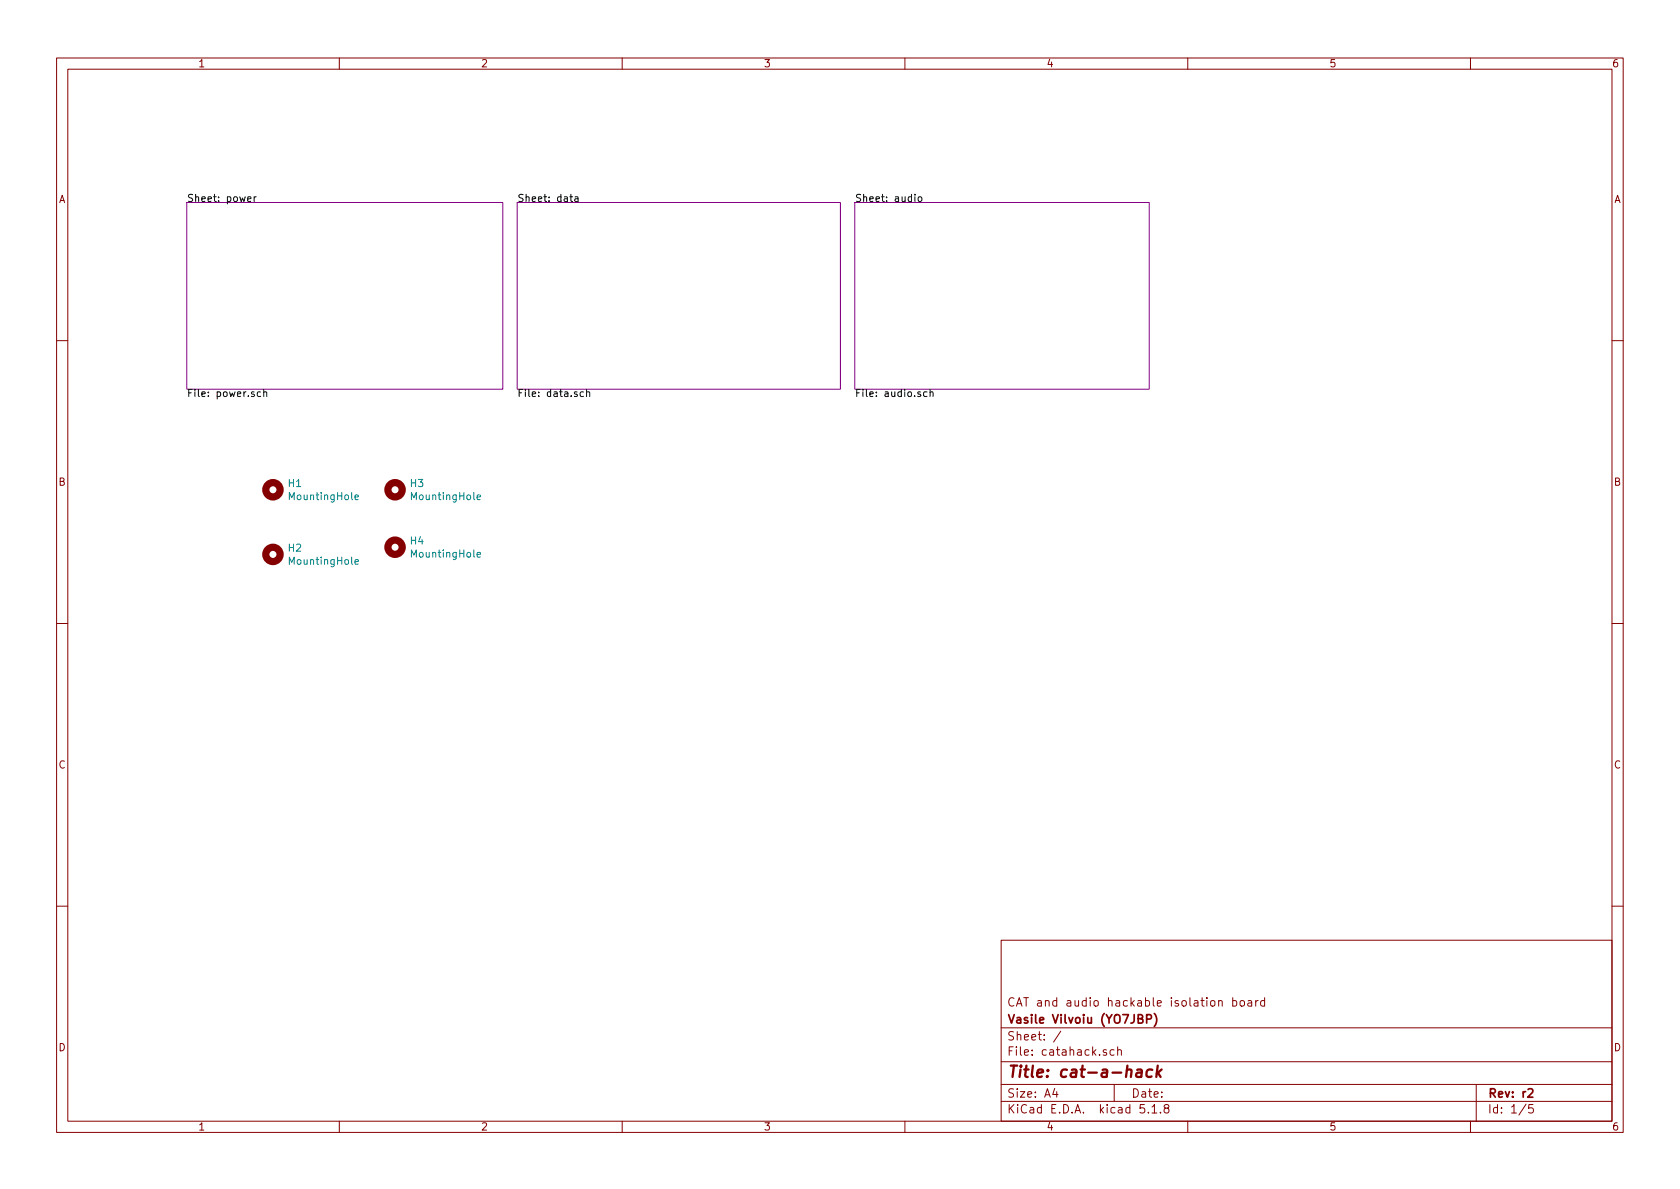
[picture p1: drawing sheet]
<svg xmlns="http://www.w3.org/2000/svg" width="297mm" height="210mm" viewBox="0 0 297 210" stroke-linecap="round" stroke-linejoin="round" font-family="sans-serif">
<g fill="none" stroke="#840000" stroke-width=".18">
<path d="M10 10.3h277v189.9h-277zM12 12.2h273v186.1h-273zM60 10.3v1.9M110 10.3v1.9M160 10.3v1.9M210 10.3v1.9M260 10.3v1.9M10 60.2h2M285 60.2h2M10 110.3h2M285 110.3h2M10 160.2h2"/>
<path d="M177 166.3h108v32h-108zM215.5 177.1l.2-.2 .3 .1 .1 .9M218 177l.4-.1 .3 .3-.2 .6h-.5M218 176.4v1.5M219.3 177.1l.2-.2 .5 .2v.7l-.3 .1-.4-.1zM220.7 177h.5l.1 .9M221.3 177.3l-.5 .1a.29 .29 0 0 0-.2 .2 .29 .29 0 0 0 .2 .3l.5-.1M222 176.9v1M222.5 176.9l-.5 .3M223.6 177l-.4-.1-.3 .3 .1 .6 .2 .1 .4-.1M223.6 176.4v1.5M285 160.2h2"/>
<path d="M60 198.3v1.9M110 198.3v1.9M160 198.3v1.9M177 194.8h108M177 191.8h108M177 187.8h108M177 181.8h108M186.5 192.5l-.4 1h1M186.8 193v1M187.6 182.3l-1.3 2M195.6 185.7a.37 .37 0 0 0-.6 .1l.1 .2 .5 .2 .1 .1-.2 .3-.5-.1M197 185.7l-.5-.1-.2 .3v.6l.2 .1 .5-.1"/>
<path d="M197 191.8v3M197.6 185.7h.1a.37 .37 0 0 1 .6 .1v.8M197.6 185.1v1.5M202.3 195.3h-.7l-.1 .7 .3-.1 .5 .1 .1 .2-.1 .5-.2 .1-.6-.1M203 196.7v.1M203.7 195.8l.4-.5v1.5M203.7 196.8h.8M205.2 196.7v.1M206.1 196l-.3-.3 .1-.2a.48 .48 0 0 1 .7-.1l.1 .2-.1 .3-.6 .1a.48 .48 0 0 0-.1 .7l.2 .1 .5-.1 .1-.4-.3-.3M210 198.3v1.9M260 198.3v1.9M261 191.8v6.5"/>
<path d="M269.8 195.2l-1.2 2M271 195.3h-.7v.7l.2-.1 .5 .1 .1 .2-.1 .5-.2 .1-.5-.1"/>
</g>
<path d="M204.1 179.2a1.71 1.71 0 0 1 0 2.3M202.7 180.2l.8-.1 .1-.2-.1-.3-.2-.2h-.6v1.5M270.2 192.7l.2-.2h.3l.3 .2v.3v.2l-.9 .8h.9" fill="none" stroke="#840000" stroke-width=".3"/>
<path d="M201.1 189.2h.7v1.2M201.9 189.6l-.7 .1a.41 .41 0 0 0-.3 .3 .41 .41 0 0 0 .2 .4l.7-.1M203.7 189.2a.68 .68 0 0 0-1 .3v.8l.3 .1 .6-.1M204.7 188.4l-.3 2M204.7 189.7l.5 .7M205.4 189.1l-.9 .8" fill="none" stroke="#840000" stroke-width=".41"/>
<path d="M33 35.8h55.9v33h-55.9zM91.4 35.8h57.2v33h-57.2zM151.1 35.8h52.1v33h-52.1z" fill="none" stroke="#840084" stroke-width=".18"/>
<g fill="none" stroke="#000" stroke-width=".18">
<path d="M43.8 35.2l.6-.1-.1-.3h-.3l-.2 .2v.6h.5M44.9 34.8v.8M45.3 34.8l-.4 .2M100.8 34.8h.4M100.9 34.4v1.1l.3 .1M101.7 34.8h.5v.8M102.2 35.1h-.4l-.2 .2 .2 .3h.4M161.8 34.4v.1M161.8 34.8v.8M162.4 34.8h.3l.3 .2-.1 .6h-.3l-.2-.1zM46.1 69.3h-.4l-.2 .2 .1 .6h.5M46.6 69.4l.2-.1h.3l.1 .8"/>
<path d="M46.6 68.9v1.2M103.2 69.3h-.4l-.2 .2 .1 .6h.5M103.7 69.4l.2-.1h.3l.1 .8M103.7 68.9v1.2M163.9 69.3h-.4l-.2 .2 .1 .6h.5M164.4 69.4l.2-.1h.3l.1 .8M164.4 68.9v1.2"/>
</g>
<g fill="none" stroke="#840000" stroke-width="1.3">
<circle cx="48.3" cy="98" r="1.27"/>
<circle cx="48.3" cy="86.6" r="1.27"/>
<circle cx="69.8" cy="96.8" r="1.27"/>
<circle cx="69.8" cy="86.6" r="1.27"/>
</g>
<path d="M62.8 87.9l.6-.1-.1-.2-.3-.1-.2 .2v.6h.5M62.8 99.4l.6-.1-.1-.3h-.3l-.2 .1v.6h.5M84.4 87.9l.6-.1-.1-.2-.3-.1-.2 .2v.6h.5M84.4 98.1l.6-.1-.1-.3h-.3l-.2 .2v.6h.5" fill="none" stroke="#008484" stroke-width=".18"/>
<text font-size="2.8" fill="#840000" x="178" y="190.5">Title: cat-a-hack</text>
<g font-size="2.1" fill="#840000">
<text x="178" y="178">CAT and audio hackable isolation board</text>
<text x="178" y="184">Sheet: /</text>
<text x="178" y="181">Vasile Vilvoiu (YO7JBP)</text>
<text x="178" y="186.7">File: catahack.sch</text>
<text x="178" y="196.9">KiCad E.D.A. kicad 5.1.8</text>
<text x="178" y="194.1">Size: A4</text>
<text x="200" y="194.1">Date:</text>
<text x="263" y="194.1">Rev: r2</text>
<text x="263" y="196.9">Id: 1/5</text>
</g>
<g font-size="1.8" fill="#840000">
<text x="35" y="11.9">1</text>
<text x="85" y="11.9">2</text>
<text x="135" y="11.9">3</text>
<text x="185" y="11.9">4</text>
<text x="235" y="11.9">5</text>
<text x="285" y="11.9">6</text>
<text x="10.4" y="35.9">A</text>
<text x="285.4" y="35.9">A</text>
<text x="10.4" y="85.9">B</text>
<text x="285.4" y="85.9">B</text>
<text x="10.4" y="135.9">C</text>
<text x="285.4" y="135.9">C</text>
<text x="10.4" y="185.9">D</text>
<text x="285.4" y="185.9">D</text>
<text x="35" y="199.9">1</text>
<text x="85" y="199.9">2</text>
<text x="135" y="199.9">3</text>
<text x="185" y="199.9">4</text>
<text x="235" y="199.9">5</text>
<text x="285" y="199.9">6</text>
</g>
<g font-size="1.8">
<text x="33" y="35.7">Sheet: power</text>
<text x="91.4" y="35.7">Sheet: data</text>
<text x="151.1" y="35.7">Sheet: audio</text>
<text x="33" y="70.2">File: power.sch</text>
<text x="91.4" y="70.2">File: data.sch</text>
<text x="151.1" y="70.2">File: audio.sch</text>
</g>
<g font-size="1.8" fill="#008484">
<text x="51" y="86.1">H1</text>
<text x="51.4" y="88.4">MountingHole</text>
<text x="72.6" y="86.1">H3</text>
<text x="72.9" y="88.4">MountingHole</text>
<text x="51" y="97.6">H2</text>
<text x="51.4" y="99.9">MountingHole</text>
<text x="72.6" y="96.3">H4</text>
<text x="72.9" y="98.6">MountingHole</text>
</g>
</svg>
